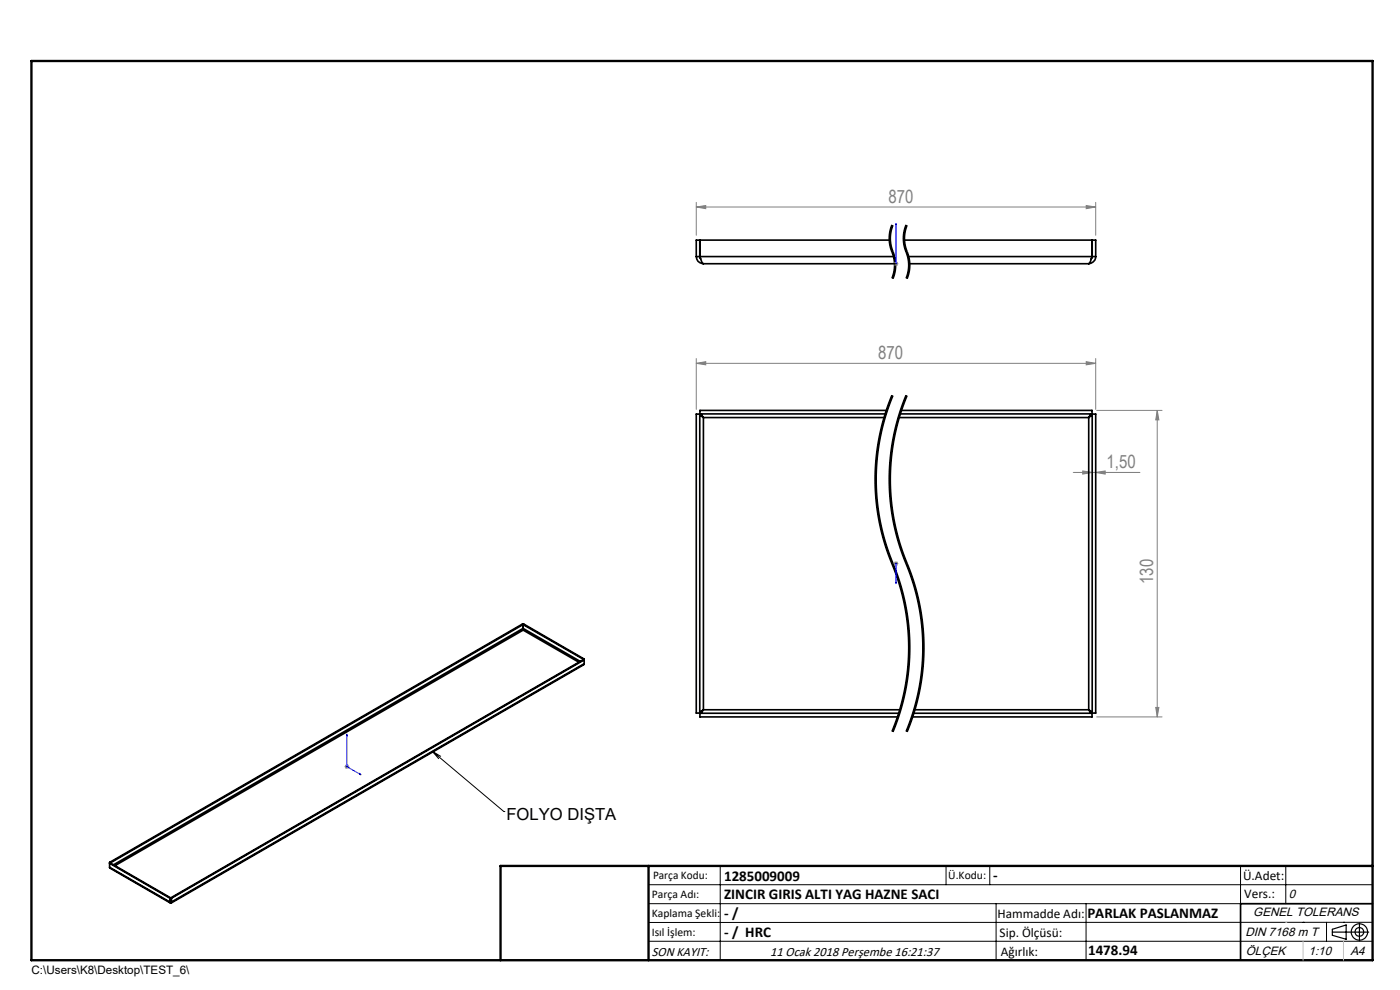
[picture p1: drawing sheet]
<svg xmlns="http://www.w3.org/2000/svg" width="297mm" height="210mm" viewBox="0 0 297 210" stroke-linecap="round" stroke-linejoin="round" font-family="sans-serif">
<path d="M189.3 83.9a46.4 46.4 0 0 0 0 35.6M192.3 83.9a46.4 46.4 0 0 0 0 35.6M189.3 119.5a46.4 46.4 0 0 1 0 35.7M192.3 119.5a46.4 46.4 0 0 1 0 35.7" fill="none" stroke="#000" stroke-width=".21" stroke-dasharray="6.3 1.3 1.3 1.3" stroke-dashoffset=".1" stroke-linecap="butt"/>
<g fill="none" stroke="#000" stroke-width=".21">
<path d="M188.7 49.2l-.1 1.6 .2 1.5a8.4 8.4 0 0 1 .5 6.4l-.1 .3M188.9 50.8l.2 1.1 .3 1.3M188.9 50.4v.4M189.2 47.7l-.5 1.5M189.3 47.7a7.8 7.8 0 0 0 .3 6.4 7.4 7.4 0 0 1-.3 5M189.4 53.2l.1 .1zM189.5 47.8l-.4 1.1-.2 1.5M189.5 53.3l.4 1.6M189.9 54.9a7.6 7.6 0 0 1-.4 4.2M191.7 49.2l-.1 2 .4 1.9M192 48l-.3 1.2M192 53.1a7.3 7.3 0 0 1 .2 5.9"/>
<path d="M192.2 47.7l-.2 .3M192.3 47.7a7.9 7.9 0 0 0 .3 6.6 7.4 7.4 0 0 1-.3 4.8M192.5 47.8a7.6 7.6 0 0 0 .3 6.3M192.8 58.4l-.3 .7M192.8 54.1l.1 .8M192.9 54.9a7.6 7.6 0 0 1-.1 3.5M186 99.8a46.1 46.1 0 0 0 3.3 19.2M186.1 95l-.5 5.7M186.4 93.1l-.3 1.9M187.8 87.4l-1.4 5.6M189 99.8a47.5 47.5 0 0 0 4.2 21.5l1.7 5.5M189.1 95l-.5 5.7"/>
<path d="M189.2 83.8l-1.4 3.6M189.3 83.9a46.8 46.8 0 0 0 .7 37.4 46.4 46.4 0 0 1-.7 33.9M189.4 93.1l-.3 1.9M189.5 83.9a46.4 46.4 0 0 0-3.5 15.9M189.8 91.2l-.4 1.8M190.3 89.3l-.5 1.9M190.8 87.4l-.5 1.9M192.2 83.8l-1.4 3.6M192.3 83.9a46.8 46.8 0 0 0 .7 37.4 46.4 46.4 0 0 1-.7 33.9M192.5 83.9a46.4 46.4 0 0 0-3.5 15.9M185.6 100.7a46.6 46.6 0 0 0 1.9 14.4M187.5 115.1l.6 1.8a52 52 0 0 1 4.5 16.6l.1 4.8"/>
<path d="M188.6 100.7a46.5 46.5 0 0 0 1.2 11.6M189.3 119l.2 .5zM189.5 119.5a46.5 46.5 0 0 1 2.4 7.3M189.8 112.3l.5 1.8M190.3 114.1l.2 1M190.5 115.1l2.7 7.2M191.9 126.8l.7 3.8 .3 2.9M192.7 138.3l-.2 3.9-.4 2.8M192.9 133.5l.2 4.8-.4 4.9M193.2 122.3a46.2 46.2 0 0 1 2.3 10.3M194.9 126.8l.7 3.8 .3 2.9M195.5 132.6l.2 5.7"/>
<path d="M195.7 138.3l-.2 3.9M195.9 133.5l.2 4.8-.4 4.9M91.7 159.4l15.2 12.7M91.7 159.4l1.8 1M91.7 159.4l1.4 1.5M190.5 151.5l-1.3 3.7M192.1 145l-.7 3.3-.9 3.3M192.7 143.2l-.4 2.8-.9 3.8-1.9 5.5M193.2 152.5l-1 2.7M193.5 151.5l-.3 1M195.1 145l-.7 3.3-.9 3.3M195.5 142.2l-.4 2.8"/>
<path d="M195.7 143.2l-.4 2.8-.9 3.8-1.9 5.5M106.9 172.1h.1M137.6 187.7h153.6M137.6 191.7h153.6M137.6 199.7h153.6M152.8 183.7v20M200.7 183.7v4M210 183.7v4M211.3 191.7v12M230.4 191.7v12M263.2 183.7v20M272.8 183.7v8"/>
<path d="M276.4 195.6h.1M281.4 195.6v4.1M285 195.6h.1M291.2 195.6l-153.6 .1"/>
</g>
<path d="M189.3 47.7a7.4 7.4 0 0 0 0 5.7M189.3 53.4a7.4 7.4 0 0 1 0 5.7M192.3 47.7a7.4 7.4 0 0 0 0 5.7M192.3 53.4a7.4 7.4 0 0 1 0 5.7" fill="none" stroke="#000" stroke-width=".21" stroke-dasharray="6.3 1.3 1.3 1.3" stroke-dashoffset="2.9" stroke-linecap="butt"/>
<g fill="none" stroke="#000" stroke-width=".25">
<path d="M282.6 197.7h7.8M282.6 197.1l3-.9v3l-3-.8zM288.4 195.8v3.8M106.2 203.7h185"/>
<circle cx="288.4" cy="197.7" r="1.74"/>
<circle cx="288.4" cy="197.7" r=".93"/>
</g>
<path d="M190.1 55.8v.2zM190.1 47.4v.5v-.5M190.1 55.9h.1M190.1 47.4v8.5M190.1 119.4v.3zM190.1 119.5h.1M190.1 119.5v4.3M190.1 123.8v-.4v.4M73.6 155.7l.1 .4-.2-.1zM73.6 155.7v6.9l3 1.8M76.3 164.1l.3 .3-.3-.1z" fill="none" stroke="#00f" stroke-width=".21"/>
<g fill="none" stroke="#808080" stroke-width=".21">
<path d="M147.7 43.9l2-.3v.7zM147.7 42.9v7M147.7 43.9h84.7M189.6 55.9h1M189.7 55.6l.7 .7M190.1 55.4v1M190.4 55.6l-.7 .7M230.4 43.6l2 .3-2 .4zM232.4 42.9v7M147.7 77.1l2-.4v.7zM147.7 76.1v10.7M147.7 77.1h84.7"/>
<path d="M230.4 76.7l2 .4-2 .3zM232.4 76.1v10.7M229.7 99.9l2 .3-2 .4zM232.7 87.1h13.8M245.5 87.1v65M245.5 87.1l.4 2h-.7zM189.6 119.5h1M189.7 119.2l.7 .7M190.1 119.1v1M190.4 119.2l-.7 .7M227.7 100.2h14.1M232.4 100.2l2.1-.3v.7z"/>
<path d="M232.7 152.1h13.8M245.2 150.1h.7l-.4 2zM73.1 162.6h1M73.2 162.3l.7 .7M73.6 162.1v1M73.9 162.3l-.7 .7"/>
</g>
<path d="M291.2 191.7h-28v12" fill="none" stroke="#000" stroke-width=".35"/>
<path d="M6.7 12.9h284.5v190.8h-284.5zM137.6 183.7v20M291.2 183.7h-185v20" fill="none" stroke="#000" stroke-width=".5"/>
<path d="M276.4 199.7v4M285 199.7v4" fill="none" stroke="#c0c0c0" stroke-width=".21"/>
<path d="M272.8 195.6h.1" fill="none" stroke="#c0c0c0" stroke-width=".25"/>
<g fill="#00f">
<path d="M190.1 55.8v.2zM190.1 47.4v.5z"/>
<path d="M76.3 164.1l.3 .3-.3-.1zM73.6 155.7l.1 .4-.2-.1z"/>
<path d="M190.1 123.4v.4zM190.1 119.4v.3z"/>
</g>
<g fill="#808080">
<path d="M230.4 76.7l2 .4-2 .3zM147.7 77.1l2-.4v.7z"/>
<path d="M229.7 99.9l2 .3-2 .4zM232.4 100.2l2.1-.3v.7z"/>
<path d="M245.5 87.1l.4 2h-.7zM245.2 150.1h.7l-.4 2z"/>
<path d="M147.7 43.9l2-.3v.7zM230.4 43.6l2 .3-2 .4z"/>
</g>
<g fill="none" stroke="#000" stroke-width=".35">
<path d="M147.7 54.4a1.49 1.49 0 0 0 1.5 1.5M147.7 54.4h42M148.4 50.9v3.5l.2 .5M148.5 50.9v3.5l.4 1.2 .3 .3M149.2 55.9h40.7M188.7 50.9h-41v3.5M191.7 50.9h40.7v3.5M192.7 54.4h39.7M192.9 55.9h38.1M231.7 50.9v3.5l-.3 1-.4 .5M231.7 50.9v3.5l-.2 .5M232.4 54.4a1.48 1.48 0 0 1-1.4 1.5"/>
<path d="M148.4 87.8l.3 .4 .5 .4M148.4 87.8v63.5M148.4 87.8h-.7v63.5h.7M148.5 87.8l.4 .2 .3 .6M148.5 87.8h39.4M149.2 88.6h38.4M149.2 88.6v62M188.1 87.1h-39.6v.7M190.6 88.6h40.4M190.9 87.8h40.8M191.1 87.1h40.6v.7M231 88.6v62"/>
<path d="M231.7 87.8l-.4 .2-.3 .6M231.7 87.8l-.7 .8M231.7 87.8v63.5M231.7 87.8h.7v63.5h-.7M110.9 133.3l.1 .4M110.9 132.5l-.1-.1-87.6 50.5M110.9 132.5l-87.5 50.5M110.9 132.5v.8M110.9 133.3l-86.8 50.1M111 133.3v.4M111 133.7l-86.6 49.9M111 133.7l11.8 6.8"/>
<path d="M111 132.5l12.8 7.4M111 133.3l12.1 7M111 132.5v.8M111 132.5l.1-.1 12.8 7.4M123.8 139.9l.1 .1-87.5 50.5M123.8 139.9l-87.6 50.6M123.8 139.9h.1M123.9 139.8v1M123.9 139.8l-.1 .1M123.9 140.8l-.1 .2-87.4 50.5M123.9 140.8l-87.5 50.5M148.5 151.3v.8h42"/>
<path d="M148.5 151.3h42.2M149.2 150.6l-.8 .7M149.2 150.6l-.4 .5-.3 .2M149.2 150.6h41.8M193.7 151.3h38M194 150.6h37M231 150.6l.7 .7M231 150.6l.3 .5 .4 .2M231.7 151.3v.8h-38.2M23.2 184l.2 .2M23.2 182.9v1.1M23.2 184l12.9 7.3"/>
<path d="M23.2 182.9l.2 .1M23.4 183h.1M23.4 184.2l12.7 7.3M23.4 183l-.2 .1 12.9 7.4M23.4 183l12.8 7.5M36.1 191.3v.2l.1-.1M36.1 190.5v.8M36.2 191.3h.1M36.2 190.5v.8M36.2 191.3h-.1M36.2 190.5h-.1M36.2 191.3h.2"/>
<path d="M36.2 190.5v.9M36.2 190.5h.2M36.4 191.3l-.1 .2-.1-.1M36.4 190.5v.8"/>
</g>
<g font-size="3.9" fill="#808080">
<text x="188.5" y="43">870</text>
<text x="186.3" y="76.2">870</text>
<text x="234.8" y="99.3">1,50</text>
<text x="244.7" y="123.9" transform="rotate(-90 244.7 123.9)">130</text>
</g>
<text font-size="3.5" x="107.4" y="174">FOLYO DIŞTA</text>
<g font-size="3.2">
<text x="153.6" y="186.8">1285009009</text>
<text x="153.6" y="190.8">ZINCIR GIRIS ALTI YAG HAZNE SACI</text>
<text x="210.7" y="186.6">-</text>
<text x="153.6" y="194.8">- /</text>
<text x="230.7" y="194.8">PARLAK PASLANMAZ</text>
<text x="153.6" y="198.8">- / HRC</text>
<text x="230.8" y="202.6">1478.94</text>
</g>
<g font-size="2.8">
<text x="263.7" y="186.7">Ü.Adet:</text>
<text x="263.9" y="190.5">Vers.:</text>
<text x="211.6" y="194.8">Hammadde Adı:</text>
<text x="138.3" y="202.8">SON KAYIT:</text>
<text x="163.4" y="202.8">11 Ocak 2018 Perşembe 16:21:37</text>
<text x="212.1" y="198.7">Sip. Ölçüsü:</text>
<text x="212.3" y="202.7">Ağırlık:</text>
</g>
<g font-size="2.6">
<text x="273.4" y="190.4">0</text>
<text x="265.9" y="194.4">GENEL TOLERANS</text>
<text x="264.2" y="198.5">DIN 7168 m T</text>
<text x="264.3" y="202.6">ÖLÇEK</text>
<text x="277.6" y="202.6">1:10</text>
<text x="286.5" y="202.6">A4</text>
</g>
<g font-size="2.5">
<text x="138.3" y="190.5">Parça Adı:</text>
<text x="138.5" y="186.5">Parça Kodu:</text>
<text x="201.2" y="186.5">Ü.Kodu:</text>
<text x="138.3" y="194.5">Kaplama Şekli:</text>
<text x="138.3" y="198.6">Isıl İşlem:</text>
<text x="6.7" y="206.7">C:\Users\K8\Desktop\TEST_6\</text>
</g>
</svg>
